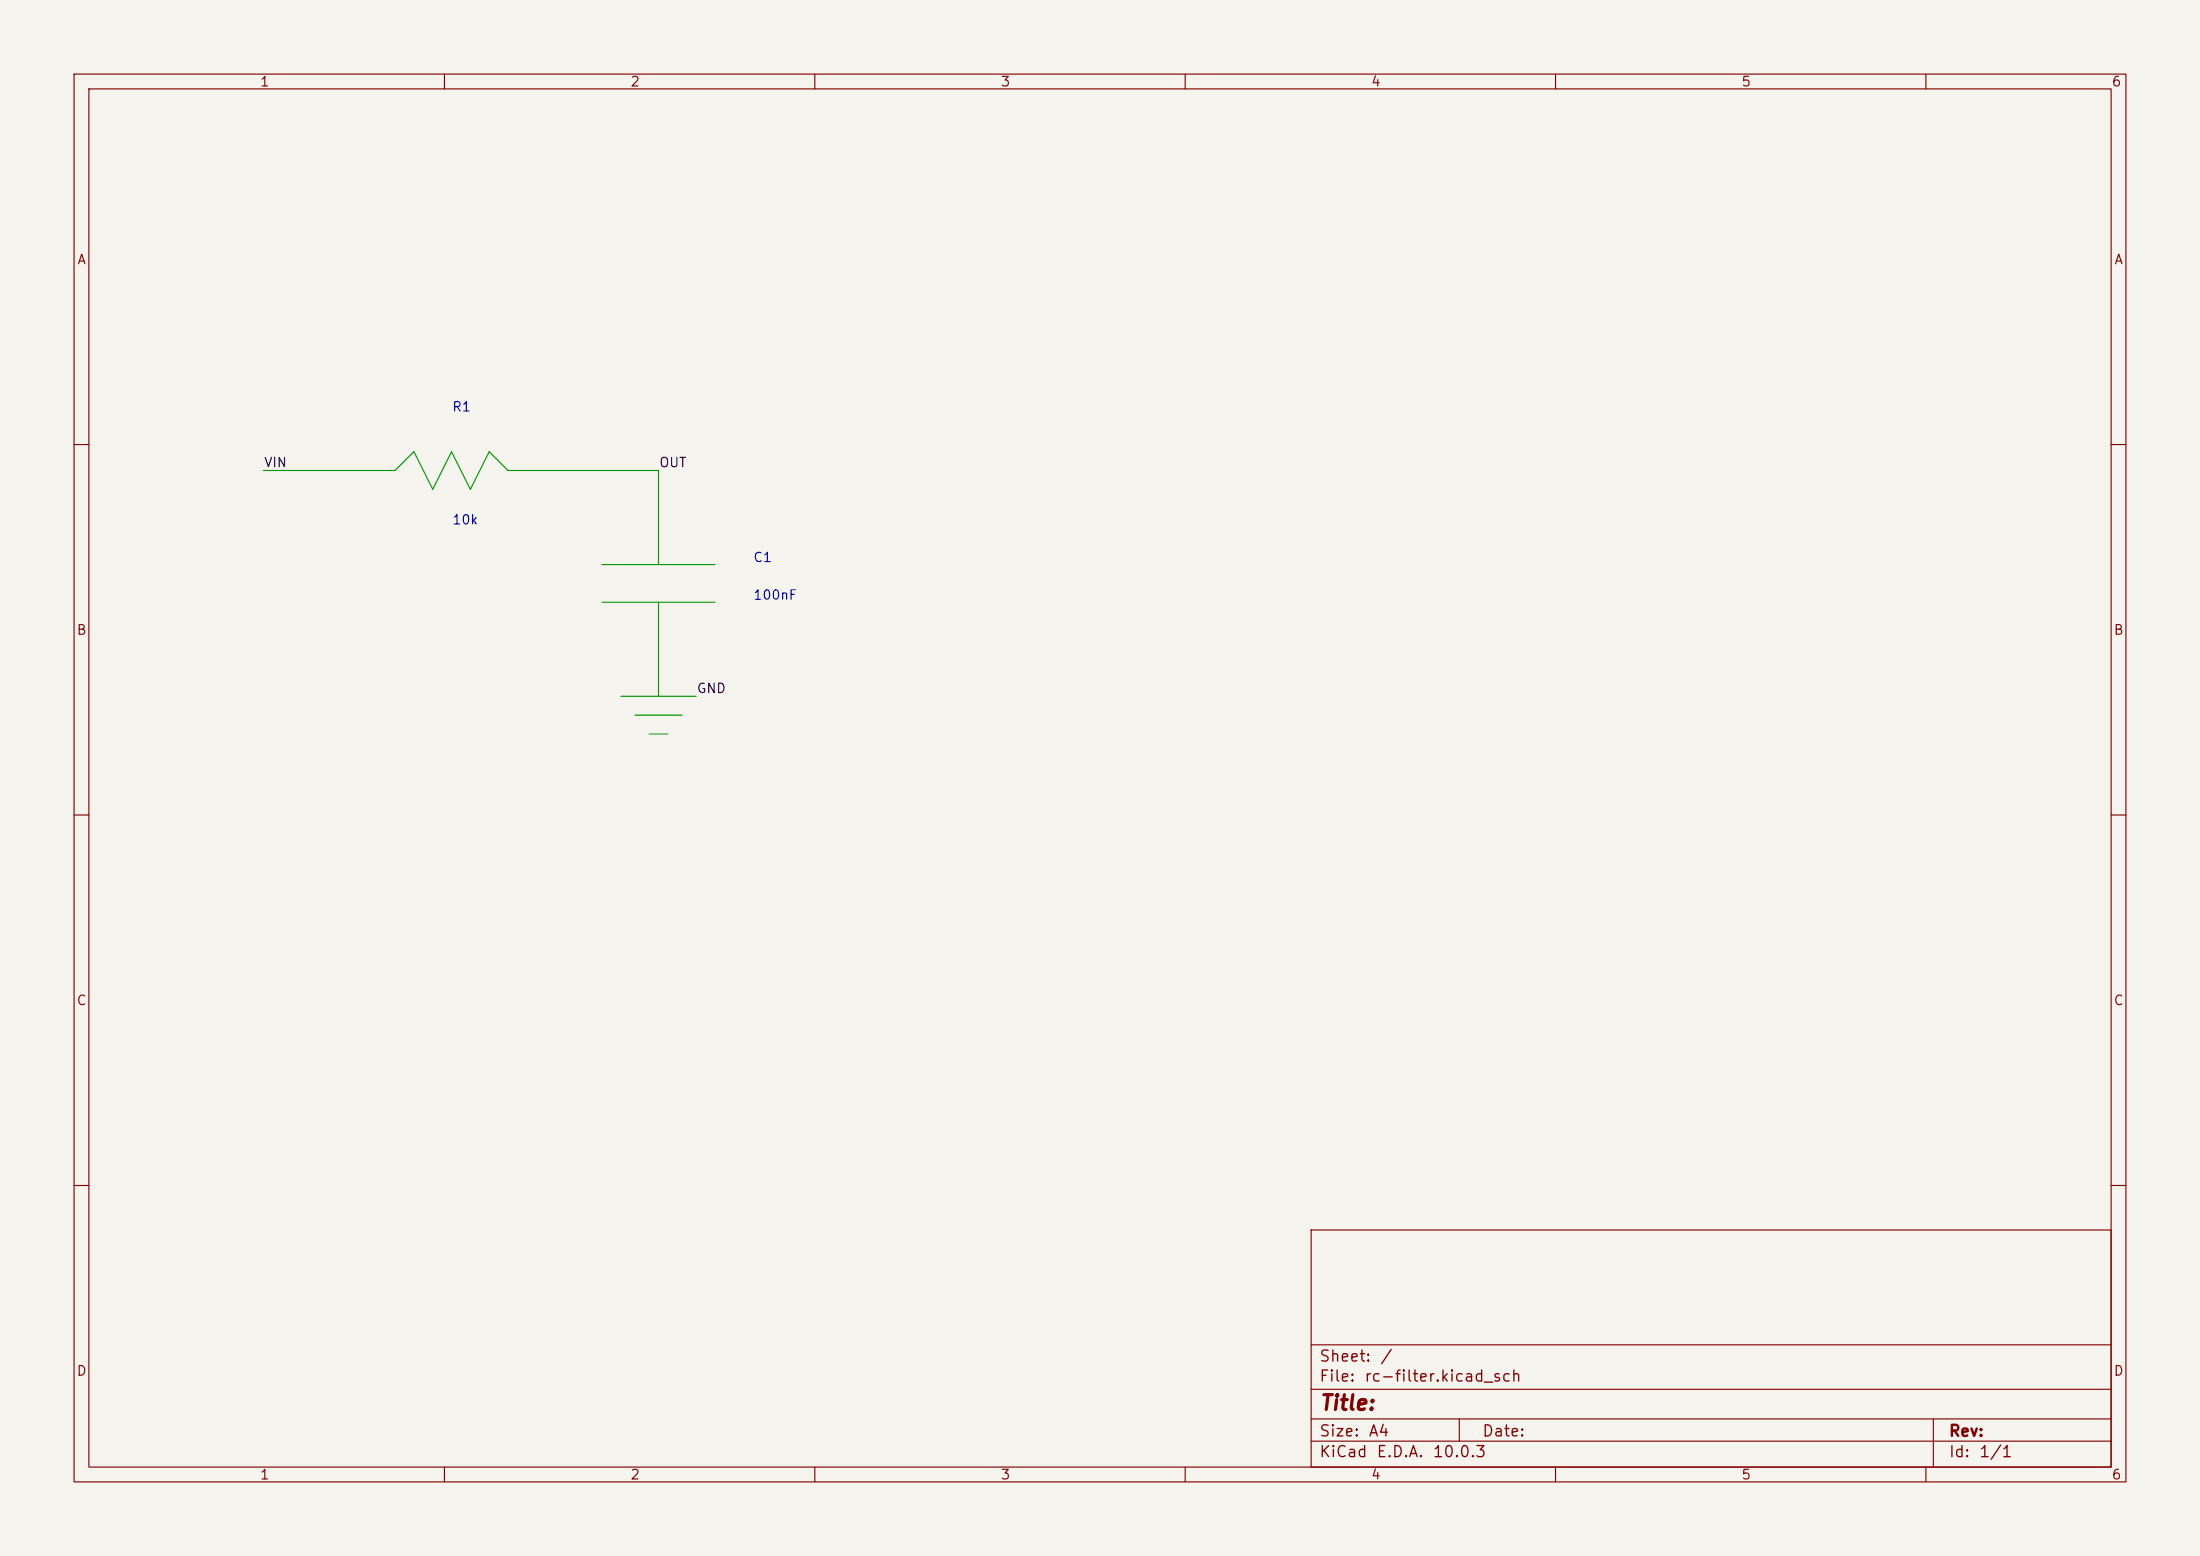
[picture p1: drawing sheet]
(kicad_sch
 (version 20250114)
 (generator "eeschema")
 (generator_version "9.0")
 (paper "A4")
 (lib_symbols)
 (wire
  (pts (xy 35.56 63.5) (xy 53.34 63.5))
  (stroke (width 0) (type solid)))
 (wire
  (pts (xy 53.34 63.5) (xy 55.88 60.96))
  (stroke (width 0) (type solid)))
 (wire
  (pts (xy 55.88 60.96) (xy 58.42 66.04))
  (stroke (width 0) (type solid)))
 (wire
  (pts (xy 58.42 66.04) (xy 60.96 60.96))
  (stroke (width 0) (type solid)))
 (wire
  (pts (xy 60.96 60.96) (xy 63.5 66.04))
  (stroke (width 0) (type solid)))
 (wire
  (pts (xy 63.5 66.04) (xy 66.04 60.96))
  (stroke (width 0) (type solid)))
 (wire
  (pts (xy 66.04 60.96) (xy 68.58 63.5))
  (stroke (width 0) (type solid)))
 (wire
  (pts (xy 68.58 63.5) (xy 88.9 63.5))
  (stroke (width 0) (type solid)))
 (wire
  (pts (xy 88.9 63.5) (xy 88.9 76.2))
  (stroke (width 0) (type solid)))
 (wire
  (pts (xy 81.28 76.2) (xy 96.52 76.2))
  (stroke (width 0) (type solid)))
 (wire
  (pts (xy 81.28 81.28) (xy 96.52 81.28))
  (stroke (width 0) (type solid)))
 (wire
  (pts (xy 88.9 81.28) (xy 88.9 93.98))
  (stroke (width 0) (type solid)))
 (wire
  (pts (xy 83.82 93.98) (xy 93.98 93.98))
  (stroke (width 0) (type solid)))
 (wire
  (pts (xy 85.725 96.52) (xy 92.075 96.52))
  (stroke (width 0) (type solid)))
 (wire
  (pts (xy 87.63 99.06) (xy 90.17 99.06))
  (stroke (width 0) (type solid)))
 (label "VIN"
  (at 35.56 63.5 180)
  (effects (font (size 1.27 1.27)) (justify left bottom)))
 (label "OUT"
  (at 88.9 63.5 0)
  (effects (font (size 1.27 1.27)) (justify left bottom)))
 (label "GND"
  (at 93.98 93.98 0)
  (effects (font (size 1.27 1.27)) (justify left bottom)))
 (text "R1"
  (exclude_from_sim no)
  (at 60.96 55.88 0)
  (effects (font (size 1.27 1.27)) (justify left bottom)))
 (text "10k"
  (exclude_from_sim no)
  (at 60.96 71.12 0)
  (effects (font (size 1.27 1.27)) (justify left bottom)))
 (text "C1"
  (exclude_from_sim no)
  (at 101.6 76.2 0)
  (effects (font (size 1.27 1.27)) (justify left bottom)))
 (text "100nF"
  (exclude_from_sim no)
  (at 101.6 81.28 0)
  (effects (font (size 1.27 1.27)) (justify left bottom)))
 (sheet_instances
  (path ""
   (page "1")))
 (embedded_fonts no))
